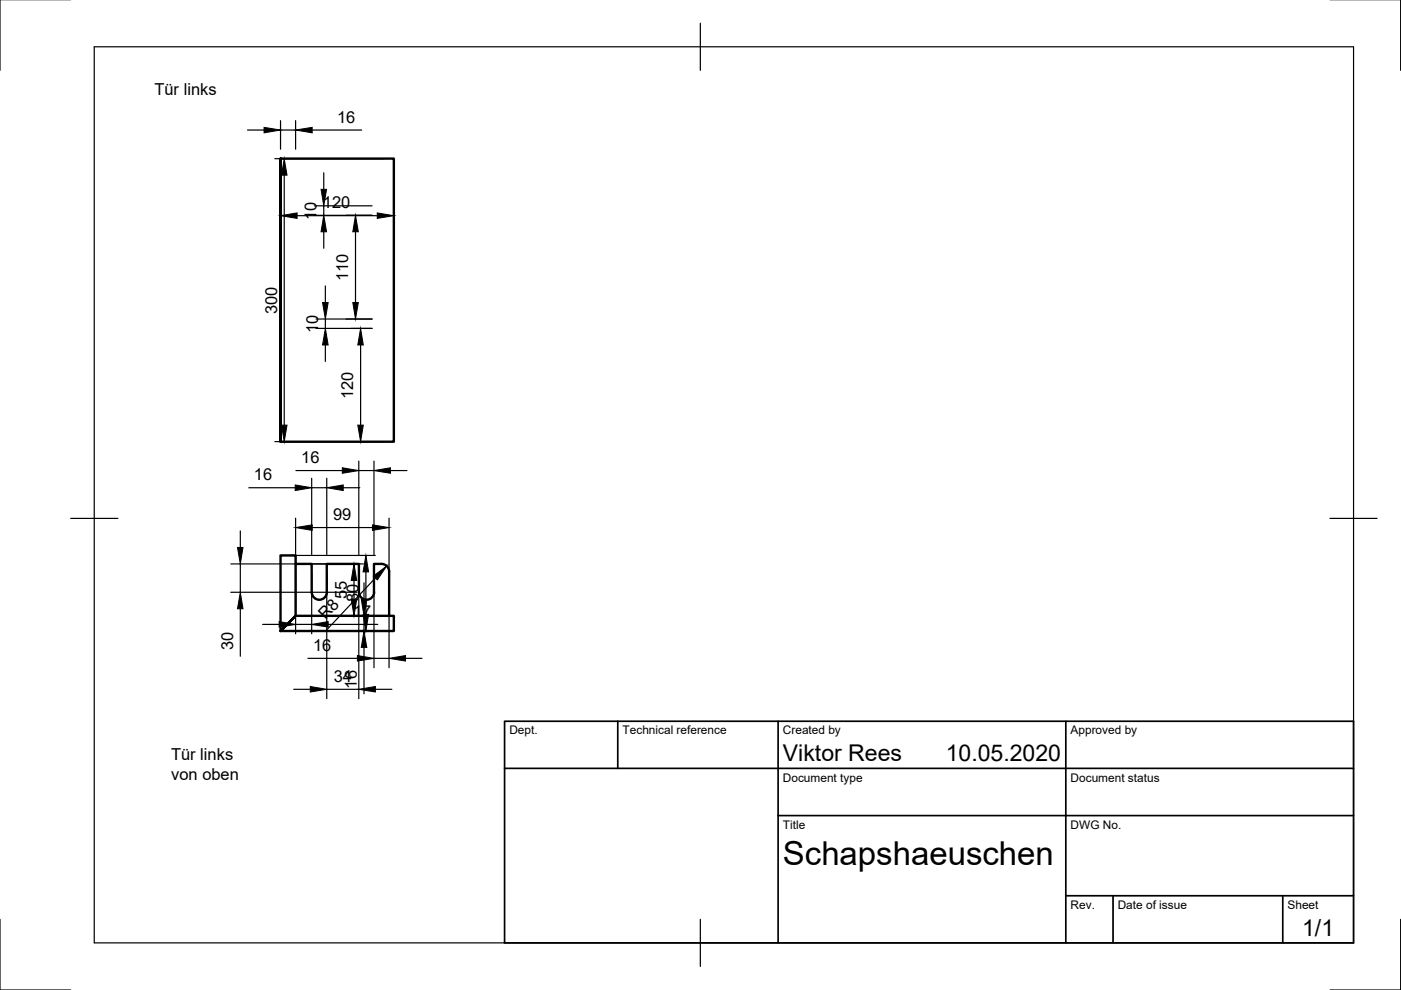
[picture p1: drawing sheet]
<svg xmlns="http://www.w3.org/2000/svg" width="297mm" height="210mm" viewBox="0 0 297 210" stroke-linecap="round" stroke-linejoin="round" font-family="sans-serif">
<!-- layer: Sichtbar -->
<path d="M59.5 33.6h24v60.1h-24v-60.1v60.1M59.5 117.8h3.2v12.8h20.8v3.2h-24l3.2-3.2-3.2 3.2zM62.7 119.6h3.4v6a1.59 1.59 0 0 0 1.6 1.6 1.59 1.59 0 0 0 1.6-1.6v-6h6.8v6a1.59 1.59 0 0 0 1.6 1.6 1.59 1.59 0 0 0 1.6-1.6v-6h1.6a1.6 1.6 0 0 1 1.6 1.6v9.4" fill="none" stroke="#000" stroke-width=".51"/>
<!-- layer: Border -->
<path d="M0 -.1v15M297 -.1v15M20 9.9h267v190h-267zM148.5 4.9v10M15 109.9h10M282 109.9h10M0 194.9v15h15M148.5 194.9v10M297 194.9v15h-15" fill="none" stroke="#000" stroke-width=".25"/>
<!-- layer: TitleBlock -->
<path d="M107 152.9h180v47h-180zM131 152.9v10M165 152.9v47M226 152.9v47M107 162.9h180M165 172.9h122M226 189.9h61M236 189.9v10M272 189.9v10" fill="none" stroke="#000" stroke-width=".36"/>
<!-- layer: Dimensions -->
<g fill="none" stroke="#000" stroke-width=".25">
<path d="M52.5 27.6h3.5M58.3 33.6h23.2M59.5 25.6v6M59.5 35.6v12.1M59.5 27.6h3.2M60.3 37.1v53M62.7 25.6v6M66.2 27.6h10.5M68.6 36.6v3.5M83.5 35.6v12.1M63 45.7h17M66.7 45.6h12.2"/>
<path d="M66.7 43.6h12.2M68.6 43.6v2M68.6 49.1v3.5M75.4 49.1v15M67 69.6h11.9M67 67.6h11.9M69 60.6v3.5M69 67.6v2M69 73.1v3.5M76.5 73.1v17M58.3 93.6h23.2M62.7 99.8h9.9"/>
<path d="M76.1 97.8v19.8M76.1 99.8h3.2M79.3 97.8v19.8M82.8 99.8h3.5M48.9 119.6h28.1M50.9 112.6v3.5M50.9 119.6v6M52.7 103.4h9.9M61.5 117.8h18.1M62.7 109.9v24.5M66.1 101.4v16.2M66.1 103.4h3.2"/>
<path d="M66.2 111.9h12.8M69.3 101.4v16.2M72.8 103.4h3.5M82.5 109.9v31.7M48.9 125.6h26.8M50.9 129.1v10M55.7 132.4h3.5M61.5 133.8h20M62.7 132.4h3.4M64.7 130.6h16.8M65.3 139.6h10.5M66.1 121.6v12.8"/>
<path d="M69.3 121.6v26.5M69.6 132.4h10.5M75.1 123.1v4M76.1 121.6v26.5M77.2 123.6v3.5M77.2 130.6v3.2M77.2 137.3v9.8M77.6 121.3v9M79.3 121.6v20M79.3 139.6h3.2M79.6 122.5l-10.3 11M86 139.6h3.5"/>
<path d="M62.3 146.1h3.5M69.3 146.1h6.8M79.6 146.1h3.5"/>
</g>
<g fill="#000" stroke="#000" stroke-width=".21">
<path d="M56 27l3.5 .6-3.5 .6zM60.3 33.6l.6 3.5h-1.2zM62.7 27.6l3.5-.6v1.2zM59.5 45.7l3.5-.6v1.2zM68.6 45.6l.6 3.5h-1.1zM68.1 40.1h1.1l-.6 3.5zM75.4 45.6l.6 3.5h-1.2zM80 45.1l3.5 .6-3.5 .6zM69 69.6l.6 3.5h-1.2zM68.4 64.1h1.2l-.6 3.5zM74.8 64.1h1.2l-.6 3.5zM76.5 69.6l.5 3.5h-1.1z"/>
<path d="M59.7 90.1h1.2l-.6 3.5zM72.6 99.2l3.5 .6-3.5 .5zM75.9 90.1h1.1l-.5 3.5zM79.3 99.8l3.5-.6v1.1zM50.4 116.1h1.1l-.6 3.5zM62.6 102.8l3.5 .6-3.5 .6zM62.7 111.9l3.5-.6v1.2zM69.3 103.4l3.5-.6v1.2zM79 111.3l3.5 .6-3.5 .6zM50.9 125.6l.6 3.5h-1.1zM59.2 131.8l3.5 .6-3.5 .6zM66.1 132.4l3.5-.6v1.2z"/>
<path d="M75.1 119.6l.5 3.5h-1.1zM74.5 127.1h1.1l-.5 3.5zM75.8 139l3.5 .6-3.5 .6zM76.6 127.1h1.2l-.6 3.5zM77.2 133.8l.6 3.5h-1.2zM77.6 117.8l.5 3.5h-1.1zM77 130.3h1.1l-.5 3.5zM79.2 122.1l2.8-2.1-2 3zM82.5 139.6l3.5-.6v1.2zM65.8 145.6l3.5 .5-3.5 .6zM76.1 146.1l3.5-.5v1.1z"/>
</g>
<text font-size="7" x="166" y="183.4">Schapshaeuschen</text>
<g font-size="4.9">
<text x="166" y="161.4">Viktor Rees</text>
<text x="200.5" y="161.4">10.05.2020</text>
<text x="276.1" y="198.6">1/1</text>
</g>
<g font-size="3.5">
<text x="32.7" y="20.2">Tür links</text>
<text x="71.5" y="26">16</text>
<text x="67.1" y="46.7" transform="rotate(-90 67.1 46.7)">10</text>
<text x="68.5" y="44.2">120</text>
<text x="73.9" y="59.7" transform="rotate(-90 73.9 59.7)">110</text>
<text x="58.7" y="66.5" transform="rotate(-90 58.7 66.5)">300</text>
<text x="67.4" y="70.7" transform="rotate(-90 67.4 70.7)">10</text>
<text x="74.9" y="84.7" transform="rotate(-90 74.9 84.7)">120</text>
<text x="53.8" y="101.9">16</text>
<text x="63.9" y="98.2">16</text>
<text x="70.6" y="110.3">99</text>
<text x="69" y="131.5" transform="rotate(-47 69 131.5)">R8</text>
<text x="73.5" y="127" transform="rotate(-90 73.5 127)">55</text>
<text x="74.9" y="130.9">17</text>
<text x="76" y="127.7" transform="rotate(-90 76 127.7)">80</text>
<text x="49.4" y="137.8" transform="rotate(-90 49.4 137.8)">30</text>
<text x="66.4" y="138">16</text>
<text x="70.8" y="144.6">34</text>
<text x="75.6" y="146" transform="rotate(-90 75.6 146)">16</text>
<text x="36.3" y="161.2">Tür links</text>
<text x="36.3" y="165.4">von oben</text>
</g>
<g font-size="2.5">
<text x="108" y="155.7">Dept.</text>
<text x="132" y="155.7">Technical reference</text>
<text x="166" y="155.7">Created by</text>
<text x="227" y="155.7">Approved by</text>
<text x="166" y="165.7">Document type</text>
<text x="227" y="165.7">Document status</text>
<text x="166" y="175.7">Title</text>
<text x="227" y="175.7">DWG No.</text>
<text x="227" y="192.7">Rev.</text>
<text x="237" y="192.7">Date of issue</text>
<text x="273" y="192.7">Sheet</text>
</g>
</svg>
